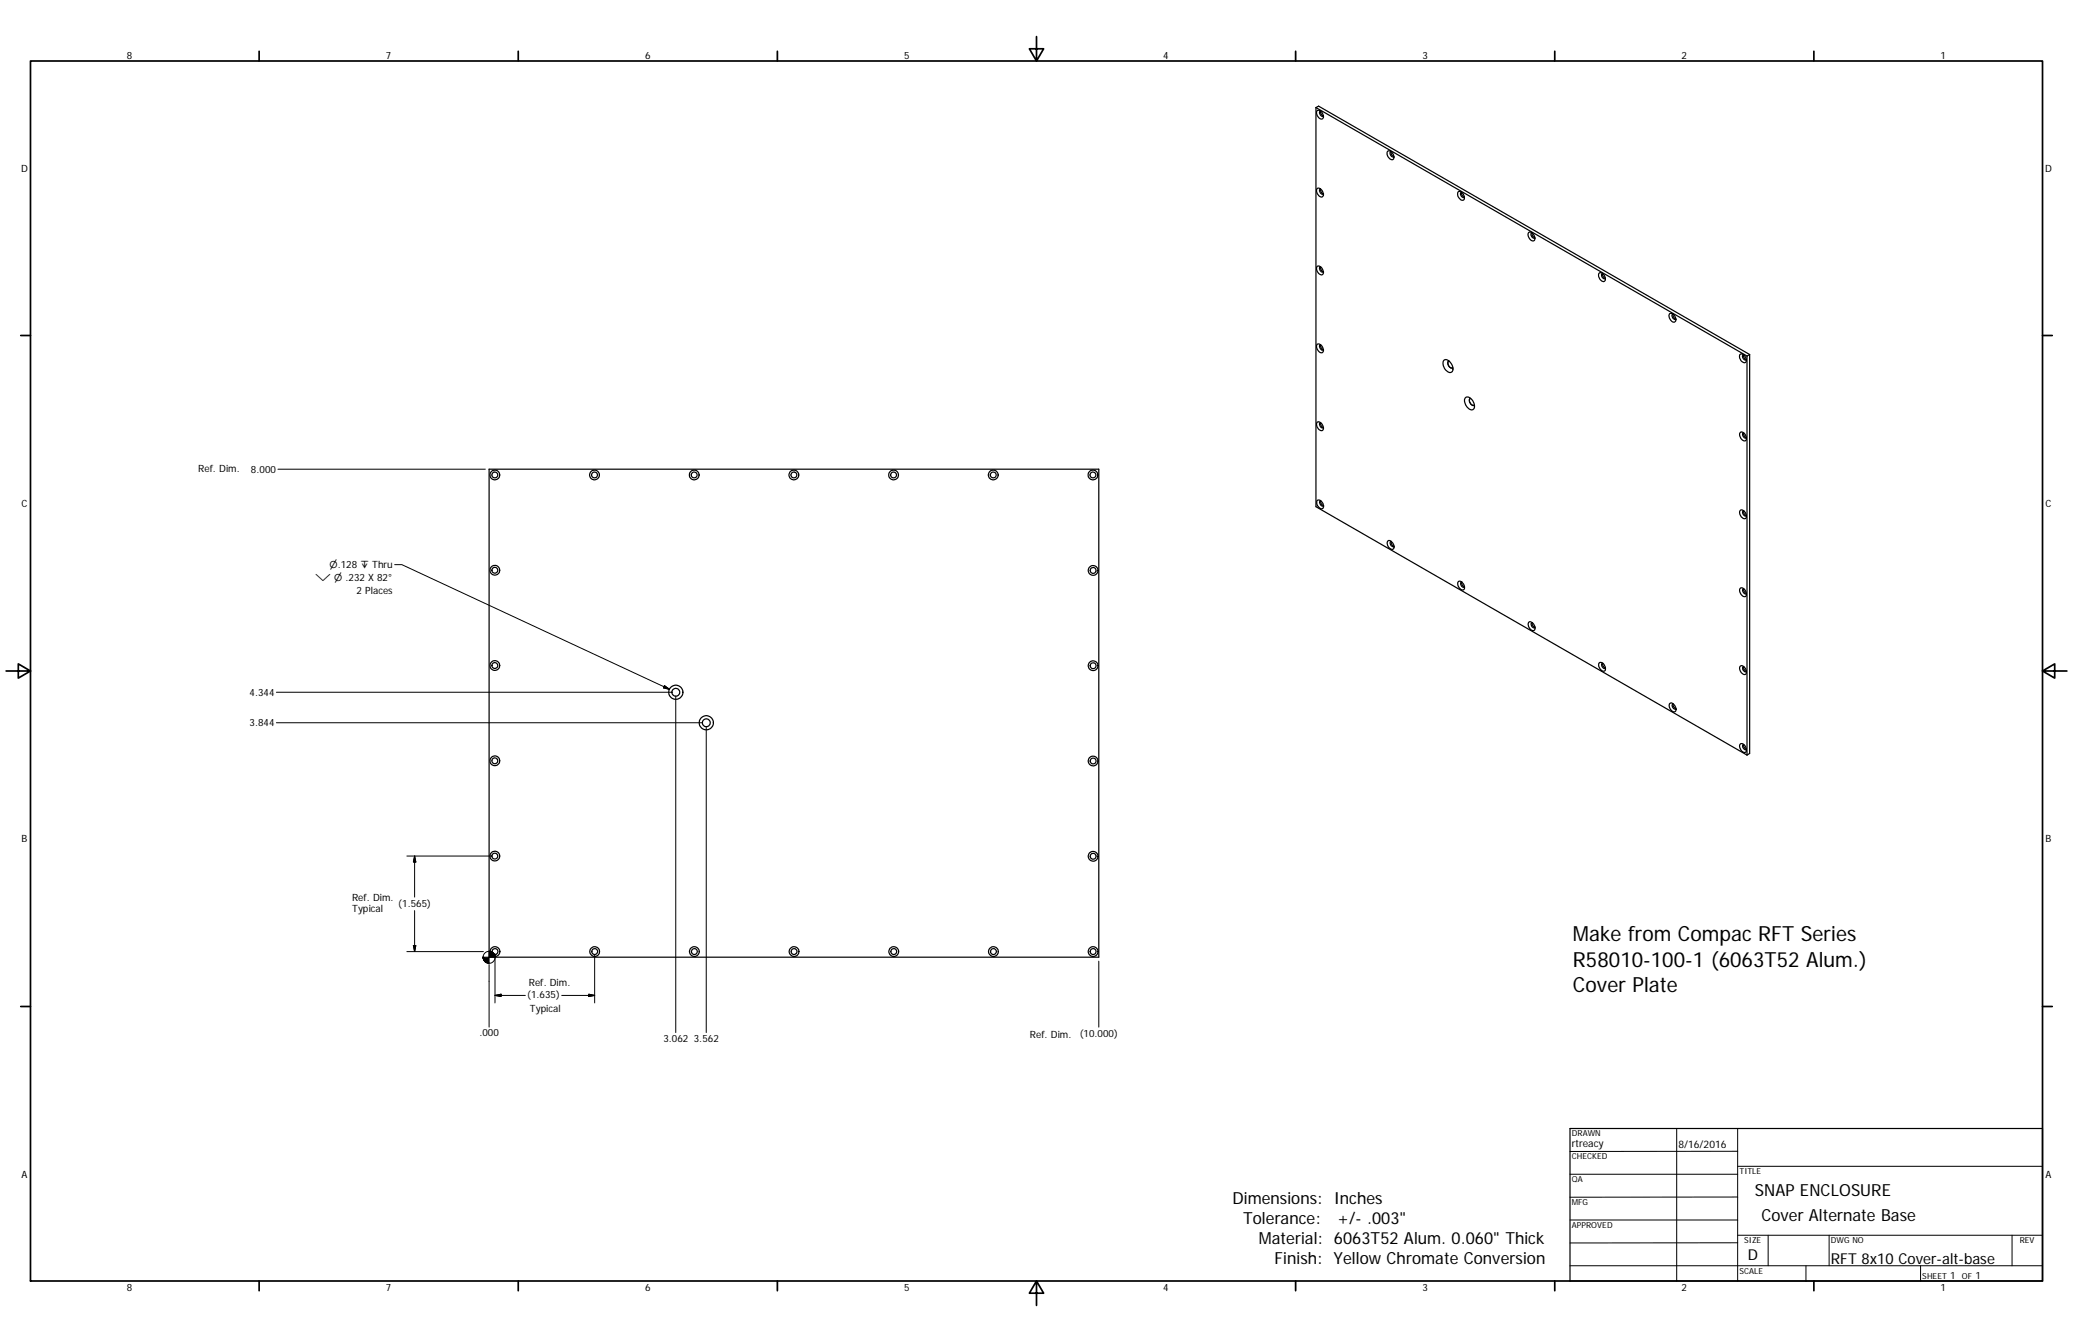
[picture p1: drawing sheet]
<svg xmlns="http://www.w3.org/2000/svg" width="432mm" height="279mm" viewBox="0 0 432 279" stroke-linecap="round" stroke-linejoin="round" font-family="sans-serif">
<g fill="none" stroke="#000" stroke-width=".25">
<path d="M274.1 22.4l.6-.3 89.7 51.7M274.1 22.4v83.1l89.8 51.7M274.1 22.4l89.8 51.7M274.3 39.3a1.11 1.11 0 0 1 1.4 1.2 .54 .54 0 0 1-.5 .6 .54 .54 0 0 1-.6-.5l-.1-.1a1.09 1.09 0 0 1-.2-1.2zM274.3 23.1a1.1 1.1 0 0 1 1.3 1.4 .68 .68 0 0 1-.7 .2 .68 .68 0 0 1-.5-.5l-.2-.5zM274.9 23.2l.2-.1 .1 .7 .5 .3a.68 .68 0 0 1-.8-.9zM274.9 39.4l.2-.1 .1 .7 .5 .4a.66 .66 0 0 1-.7-.3 .66 .66 0 0 1-.1-.7zM289 31.5a1.06 1.06 0 0 1 1.3 1.2 .52 .52 0 0 1-.4 .6 .52 .52 0 0 1-.6-.4l-.4-.8zM289.8 31.6a.64 .64 0 0 0-.2 .7 .64 .64 0 0 0 .6 .4l.1-.1M289.8 31.6v.3a.66 .66 0 0 0 .5 .7M303.7 40a1.05 1.05 0 0 1 1.3 1.2 .52 .52 0 0 1-.4 .5 .52 .52 0 0 1-.6-.4l-.3-.6zM274.3 55.5a1.11 1.11 0 0 1 1.3 1.5 .69 .69 0 0 1-.7 .2 .69 .69 0 0 1-.5-.6l-.2-.5z"/>
<path d="M274.9 55.7l.2-.2 .1 .7 .5 .4a.68 .68 0 0 1-.8-.9zM304.2 40.2l.2-.2 .2 .7 .4 .3a.66 .66 0 0 1-.6-.2 .66 .66 0 0 1-.2-.6zM318.4 48.4a1.05 1.05 0 0 1 1.3 1.3 .52 .52 0 0 1-.5 .5 .52 .52 0 0 1-.5-.4l-.2-.3a.96 .96 0 0 1-.1-1.1zM319.1 48.5a.65 .65 0 0 0-.1 .7 .65 .65 0 0 0 .6 .4l.1-.1M319.2 48.5v.5l.5 .5M333.2 56.8a1.14 1.14 0 0 1 1 1.8 1.21 1.21 0 0 1-1-1.8zM333.8 56.9a.61 .61 0 0 0-.1 .8 .61 .61 0 0 0 .7 .3l-.5-.5-.1-.6M274.3 71.7a1.11 1.11 0 0 1 1.1 .5 1.11 1.11 0 0 1 .1 1.2 1.17 1.17 0 0 1-1.2-1.6zM275.7 72.8l-.5-.4-.1-.6a.62 .62 0 0 0-.2 .6 .62 .62 0 0 0 .5 .5l.3-.1M300.8 75a1.57 1.57 0 0 1 1.8 1.5 .74 .74 0 0 1-.3 1 .74 .74 0 0 1-1-.3l-.6-.9a1.25 1.25 0 0 1 .1-1.3zM301.8 75.2a.93 .93 0 0 0 .7 1.4M301.8 75.2a.84 .84 0 0 0-.1 .9 .84 .84 0 0 0 .9 .4"/>
<path d="M347.8 65.3a1.1 1.1 0 0 1 1.1 .5 1.1 1.1 0 0 1-.1 1.2 1.23 1.23 0 0 1-1-1.7zM348.5 65.4a.61 .61 0 0 0-.1 .7 .61 .61 0 0 0 .7 .3M348.5 65.4l.1 .6 .5 .4M362.5 73.8a1.08 1.08 0 0 1 1.2 1.2 .48 .48 0 0 1-.3 .5 .48 .48 0 0 1-.6-.2l-.3-.4a1 1 0 0 1 0-1.1zM363.2 73.9a.63 .63 0 0 0-.2 .7 .63 .63 0 0 0 .6 .4l.1-.1M363.2 73.9v.5l.5 .4M363.9 74.1v83.1M364.4 73.8l-.5 .3M364.4 73.8v83.1l-.5 .3M101.9 97.7h127v101.6h-127zM274.3 87.9a1.08 1.08 0 0 1 1.4 1.3 .54 .54 0 0 1-.5 .5 .54 .54 0 0 1-.6-.4l-.1-.1a1.07 1.07 0 0 1-.2-1.3zM274.9 88.1l.2-.1 .1 .7 .5 .3a.66 .66 0 0 1-.7-.2 .66 .66 0 0 1-.1-.7z"/>
<path d="M305.2 82.8a1.07 1.07 0 0 1 1.6 .7l.1 .2a1.02 1.02 0 0 1-.4 1.6 1.94 1.94 0 0 1-1.3-2.5zM306.2 83a.94 .94 0 0 0 .8 1.4M306.3 82.9a.85 .85 0 0 0-.1 1 .85 .85 0 0 0 .9 .4M362.5 90.1a1.05 1.05 0 0 1 1.3 1.2 .52 .52 0 0 1-.5 .5 .52 .52 0 0 1-.6-.4l-.1-.3a.96 .96 0 0 1-.1-1zM363.8 91.1l-.5-.4-.1-.6a.6 .6 0 0 0-.1 .8 .6 .6 0 0 0 .7 .2M274.4 104.2a1.11 1.11 0 0 1 1.1 .5 1.11 1.11 0 0 1 0 1.2 1.26 1.26 0 0 1-1.1-1.7zM275.7 105.3l-.5-.4-.1-.6a.61 .61 0 0 0-.1 .7 .61 .61 0 0 0 .7 .3M289.1 112.6a1.06 1.06 0 0 1 1.3 1.3 .48 .48 0 0 1-.4 .5 .48 .48 0 0 1-.5-.3l-.5-.7zM289.6 112.8l.2-.1 .2 .8 .4 .2a.66 .66 0 0 1-.7-.2 .66 .66 0 0 1-.1-.7zM362.5 106.3a1.03 1.03 0 0 1 1.3 1.2 .47 .47 0 0 1-.4 .5 .47 .47 0 0 1-.5-.3l-.3-.3a.96 .96 0 0 1-.1-1.1zM363.1 106.3l.2 .6 .5 .4a.63 .63 0 0 1-.7-.2 .63 .63 0 0 1 0-.8zM303.8 121a1.15 1.15 0 0 1 1 1.8 1.2 1.2 0 0 1-1-1.8z"/>
<path d="M304.3 121.3l.2-.1 .1 .6 .5 .4a.65 .65 0 0 1-.7-.2 .65 .65 0 0 1-.1-.7zM318.4 129.6a1.07 1.07 0 0 1 1.3 1.2 .54 .54 0 0 1-.4 .5 .54 .54 0 0 1-.6-.4l-.2-.2a1 1 0 0 1-.1-1.1zM319.2 129.6a.61 .61 0 0 0-.1 .8 .61 .61 0 0 0 .6 .2M319.2 129.6l.1 .7 .4 .3M333 138.1a.96 .96 0 0 1 1.4 1 .54 .54 0 0 1-.4 .7 .54 .54 0 0 1-.6-.4l-.4-.6zM333.8 138.1a.6 .6 0 0 0-.1 .7 .6 .6 0 0 0 .7 .3l-.5-.5v-.5M362.5 122.5a1.03 1.03 0 0 1 1.3 1.2 .52 .52 0 0 1-.5 .6 .52 .52 0 0 1-.6-.5l-.1-.2a.93 .93 0 0 1-.1-1.1zM362.5 138.7a1.05 1.05 0 0 1 1.3 1.2 .53 .53 0 0 1-.5 .6 .53 .53 0 0 1-.6-.4l-.1-.3a1 1 0 0 1-.1-1.1zM363.1 138.8h.1l.1 .6 .5 .4a.63 .63 0 0 1-.7-.3 .63 .63 0 0 1 0-.7zM363.2 122.6a.6 .6 0 0 0-.1 .7 .6 .6 0 0 0 .7 .3l-.5-.5-.1-.5M347.7 146.6a.77 .77 0 0 1 1.3 .5v.1a.58 .58 0 0 1-.1 .9 .58 .58 0 0 1-.8-.3l-.4-.6zM349.1 147.5l-.5-.4-.1-.6a.61 .61 0 0 0-.1 .8 .61 .61 0 0 0 .7 .3"/>
<path d="M362.5 154.9a1.05 1.05 0 0 1 1.3 1.3 .48 .48 0 0 1-.4 .5 .48 .48 0 0 1-.5-.3l-.3-.4a.93 .93 0 0 1-.1-1.1zM363.2 155a.6 .6 0 0 0-.1 .7 .6 .6 0 0 0 .7 .3M363.2 155l.1 .6 .5 .4M327 234.9h98.4v31.8h-98.4z"/>
<circle cx="103.1" cy="98.9" r=".6"/>
<circle cx="103.1" cy="98.9" r="1.02"/>
<circle cx="123.8" cy="98.9" r=".61"/>
<circle cx="123.8" cy="98.9" r="1.02"/>
<circle cx="144.6" cy="98.9" r=".6"/>
<circle cx="144.6" cy="98.9" r="1.02"/>
<circle cx="165.4" cy="98.9" r=".61"/>
<circle cx="165.4" cy="98.9" r="1.02"/>
<circle cx="186.1" cy="98.9" r=".6"/>
<circle cx="186.1" cy="98.9" r="1.02"/>
<circle cx="206.9" cy="98.9" r=".61"/>
<circle cx="206.9" cy="98.9" r="1.02"/>
<circle cx="227.7" cy="98.9" r=".6"/>
<circle cx="227.7" cy="98.9" r="1.02"/>
<circle cx="103.1" cy="118.7" r=".6"/>
<circle cx="103.1" cy="118.7" r="1.02"/>
<circle cx="227.7" cy="118.8" r=".62"/>
<circle cx="227.7" cy="118.8" r="1.01"/>
<circle cx="103.1" cy="138.6" r=".6"/>
<circle cx="103.1" cy="138.6" r="1.02"/>
<circle cx="227.7" cy="138.6" r=".62"/>
<circle cx="227.7" cy="138.6" r="1.01"/>
<circle cx="103.1" cy="158.4" r=".61"/>
<circle cx="103.1" cy="158.4" r="1.02"/>
<circle cx="140.8" cy="144.1" r=".81"/>
<circle cx="140.8" cy="144.1" r="1.47"/>
<circle cx="147.1" cy="150.5" r=".81"/>
<circle cx="147.1" cy="150.5" r="1.47"/>
<circle cx="227.7" cy="158.4" r=".61"/>
<circle cx="227.7" cy="158.4" r="1.01"/>
<circle cx="103.1" cy="178.2" r=".61"/>
<circle cx="103.1" cy="178.2" r="1.02"/>
<circle cx="227.7" cy="178.3" r=".61"/>
<circle cx="227.7" cy="178.3" r="1.01"/>
<circle cx="103.1" cy="198.1" r=".61"/>
<circle cx="103.1" cy="198.1" r="1.01"/>
<circle cx="123.9" cy="198.1" r=".6"/>
<circle cx="123.9" cy="198.1" r="1"/>
<circle cx="144.6" cy="198.1" r=".61"/>
<circle cx="144.6" cy="198.1" r="1.01"/>
<circle cx="165.4" cy="198.1" r=".6"/>
<circle cx="165.4" cy="198.1" r="1"/>
<circle cx="186.2" cy="198.1" r=".61"/>
<circle cx="186.2" cy="198.1" r="1.01"/>
<circle cx="206.9" cy="198.1" r=".6"/>
<circle cx="206.9" cy="198.1" r="1"/>
<circle cx="227.7" cy="198.1" r=".61"/>
<circle cx="227.7" cy="198.1" r="1.01"/>
</g>
<g fill="none" stroke="#000" stroke-width=".36">
<path d="M6.3 12.7h419.1v254h-419.1zM54 10.7v2M107.9 10.7v2M161.9 10.7v2M215.9 7.6v5.1l-1.5-2.5h3l-1.5 2.5M269.9 10.7v2M323.8 10.7v2M377.8 10.7v2M4.3 69.8h2M425.4 69.8h2.1M1.3 139.7h5l-2.5-1.5v3l2.5-1.5M425.5 139.7l2.5 1.5v-3l-2.5 1.5h5"/>
<path d="M4.3 209.5h2M425.4 209.5h2.1M54 266.7v2M107.9 266.7v2M161.9 266.7v2M215.9 266.7l1.5 2.5h-3l1.5-2.5v5.1M269.9 266.7v2M323.8 266.7v2M377.8 266.7v2"/>
</g>
<g fill="none" stroke="#000" stroke-width=".21">
<path d="M57.9 97.7h43.2M82.2 117.6h1.5l55.7 25.9M57.6 144.1h82.4M57.6 150.5h88.7M138.4 142.7l1 .8-1.2-.3zM140.8 144.9v70.1M147.1 151.3v63.7M84.8 178.2h17.5M86.4 178.2v8.6M86.4 178.2l.2 1.3h-.5zM84.8 198.1h15.9M86.1 196.8h.5l-.2 1.3z"/>
<path d="M86.4 189.6v8.5M103.1 198.9v9.9M123.9 198.9v9.9M101.9 200.8v13M103.1 207.2l1.3-.2v.5zM103.1 207.2h6.3M122.6 207l1.3 .2-1.3 .3zM123.9 207.2h-6.9M228.9 200.1v13.7M349.2 234.9v31.8M361.9 239.7h-34.9M361.9 234.9v31.8"/>
<path d="M327 244.5h34.9M327 254h34.9M361.9 249.2l-34.9 .1M361.9 258.7l-34.9 .1M361.9 257.2h63.5M361.9 242.8h63.5M368.3 257.2v6.3M381 257.2v6.3M419.1 257.2v6.3M327 263.5h98.4M376.2 263.5v3.2M400 263.5v3.2"/>
<circle cx="101.9" cy="199.3" r="1.25"/>
</g>
<g fill="#000" stroke="#000" stroke-width=".21">
<path d="M138.4 142.7l1 .8-1.2-.3zM86.4 178.2l.2 1.3h-.5zM86.1 196.8h.5l-.2 1.3zM100.6 199.3l.1 .3zM100.6 199.3l.1 .5zM100.6 199.3l.2 .7zM100.6 199.3l.3 .8zM100.6 199.3l.5 1zM100.6 199.3l.6 1.1zM100.6 199.3l.8 1.1h-.2zM100.6 199.3l.9 1.2zM100.6 199.3l1.1 1.2h-.2z"/>
<path d="M100.6 199.3l1.3 1.3-.2-.1zM101.9 198l1.2 1.3h-1.2zM103.1 199v.3zM103 198.8l.1 .5zM103 198.6l.1 .7zM102.8 198.5l.3 .8zM102.7 198.4l.4 .9zM102.6 198.2l.5 1.1zM102.4 198.2l.7 1.1zM102.2 198.1l.9 1.2zM102.1 198.1h.1l.9 1.2zM101.9 198l.2 .1 1 1.2z"/>
<path d="M100.6 199.3h1.3v1.3zM103.1 207.2l1.3-.2v.5zM122.6 207l1.3 .2-1.3 .3z"/>
</g>
<g font-size="4.4">
<text x="327.6" y="196">Make from Compac RFT Series</text>
<text x="327.6" y="201.3">R58010-100-1 (6063T52 Alum.)</text>
<text x="327.6" y="206.5">Cover Plate</text>
</g>
<g font-size="3.5">
<text x="256.8" y="250.6">Dimensions: Inches</text>
<text x="365.5" y="248.9">SNAP ENCLOSURE</text>
<text x="258.9" y="254.8">Tolerance:</text>
<text x="278.5" y="254.8">+/- .003&quot;</text>
<text x="366.9" y="254.1">Cover Alternate Base</text>
<text x="262.2" y="259">Material: 6063T52 Alum. 0.060&quot; Thick</text>
<text x="265.5" y="263.1">Finish: Yellow Chromate Conversion</text>
</g>
<g font-size="3.1">
<text x="364.1" y="262.4">D</text>
<text x="381.4" y="263.1">RFT 8x10 Cover-alt-base</text>
</g>
<g font-size="2.2">
<text x="327.4" y="238.9">rtreacy</text>
<text x="349.6" y="239">8/16/2016</text>
</g>
<g font-size="2.1">
<text x="26.4" y="12.2">8</text>
<text x="80.4" y="12.2">7</text>
<text x="134.4" y="12.2">6</text>
<text x="188.3" y="12.2">5</text>
<text x="242.3" y="12.2">4</text>
<text x="296.3" y="12.2">3</text>
<text x="350.2" y="12.2">2</text>
<text x="404.2" y="12.2">1</text>
<text x="4.4" y="35.7">D</text>
<text x="426" y="35.7">D</text>
<text x="41.3" y="98.3">Ref. Dim.</text>
<text x="52.3" y="98.5">8.000</text>
<text x="4.5" y="105.6">C</text>
<text x="426.1" y="105.6">C</text>
<text x="74.3" y="123.7">2 Places</text>
<text x="52" y="144.9">4.344</text>
<text x="52" y="151.2">3.844</text>
<text x="4.5" y="175.4">B</text>
<text x="426.1" y="175.4">B</text>
<text x="73.3" y="187.6">Ref. Dim.</text>
<text x="73.4" y="189.9">Typical</text>
<text x="83" y="188.7">(1.565)</text>
<text x="109.8" y="207.8">(1.635)</text>
<text x="110.2" y="205.3">Ref. Dim.</text>
<text x="99.9" y="215.8">.000</text>
<text x="110.4" y="210.7">Typical</text>
<text x="224.9" y="215.8">(10.000)</text>
<text x="138.2" y="216.9">3.062</text>
<text x="144.5" y="216.9">3.562</text>
<text x="214.5" y="216.1">Ref. Dim.</text>
<text x="4.4" y="245.2">A</text>
<text x="426.1" y="245.2">A</text>
<text x="26.4" y="268.7">8</text>
<text x="80.4" y="268.7">7</text>
<text x="134.4" y="268.7">6</text>
<text x="188.3" y="268.7">5</text>
<text x="242.3" y="268.7">4</text>
<text x="296.3" y="268.7">3</text>
<text x="350.2" y="268.7">2</text>
<text x="404.2" y="268.7">1</text>
<text x="406.2" y="266.3">1</text>
<text x="411.5" y="266.3">1</text>
</g>
<g font-size="2">
<text x="68.7" y="118.3">⌀.128 ↧ Thru</text>
<text x="65.6" y="121">⌵ ⌀ .232 X 82°</text>
</g>
<g font-size="1.7">
<text x="327.4" y="236.6">DRAWN</text>
<text x="327.4" y="241.4">CHECKED</text>
<text x="362.3" y="244.5">TITLE</text>
<text x="327.4" y="246.1">QA</text>
<text x="327.4" y="250.9">MFG</text>
<text x="327.4" y="255.7">APPROVED</text>
<text x="363.3" y="258.8">SIZE</text>
<text x="381.4" y="258.8">DWG NO</text>
<text x="420.7" y="258.8">REV</text>
<text x="362.3" y="265.2">SCALE</text>
<text x="400.4" y="266.3">SHEET</text>
<text x="408.7" y="266.3">OF</text>
</g>
</svg>
